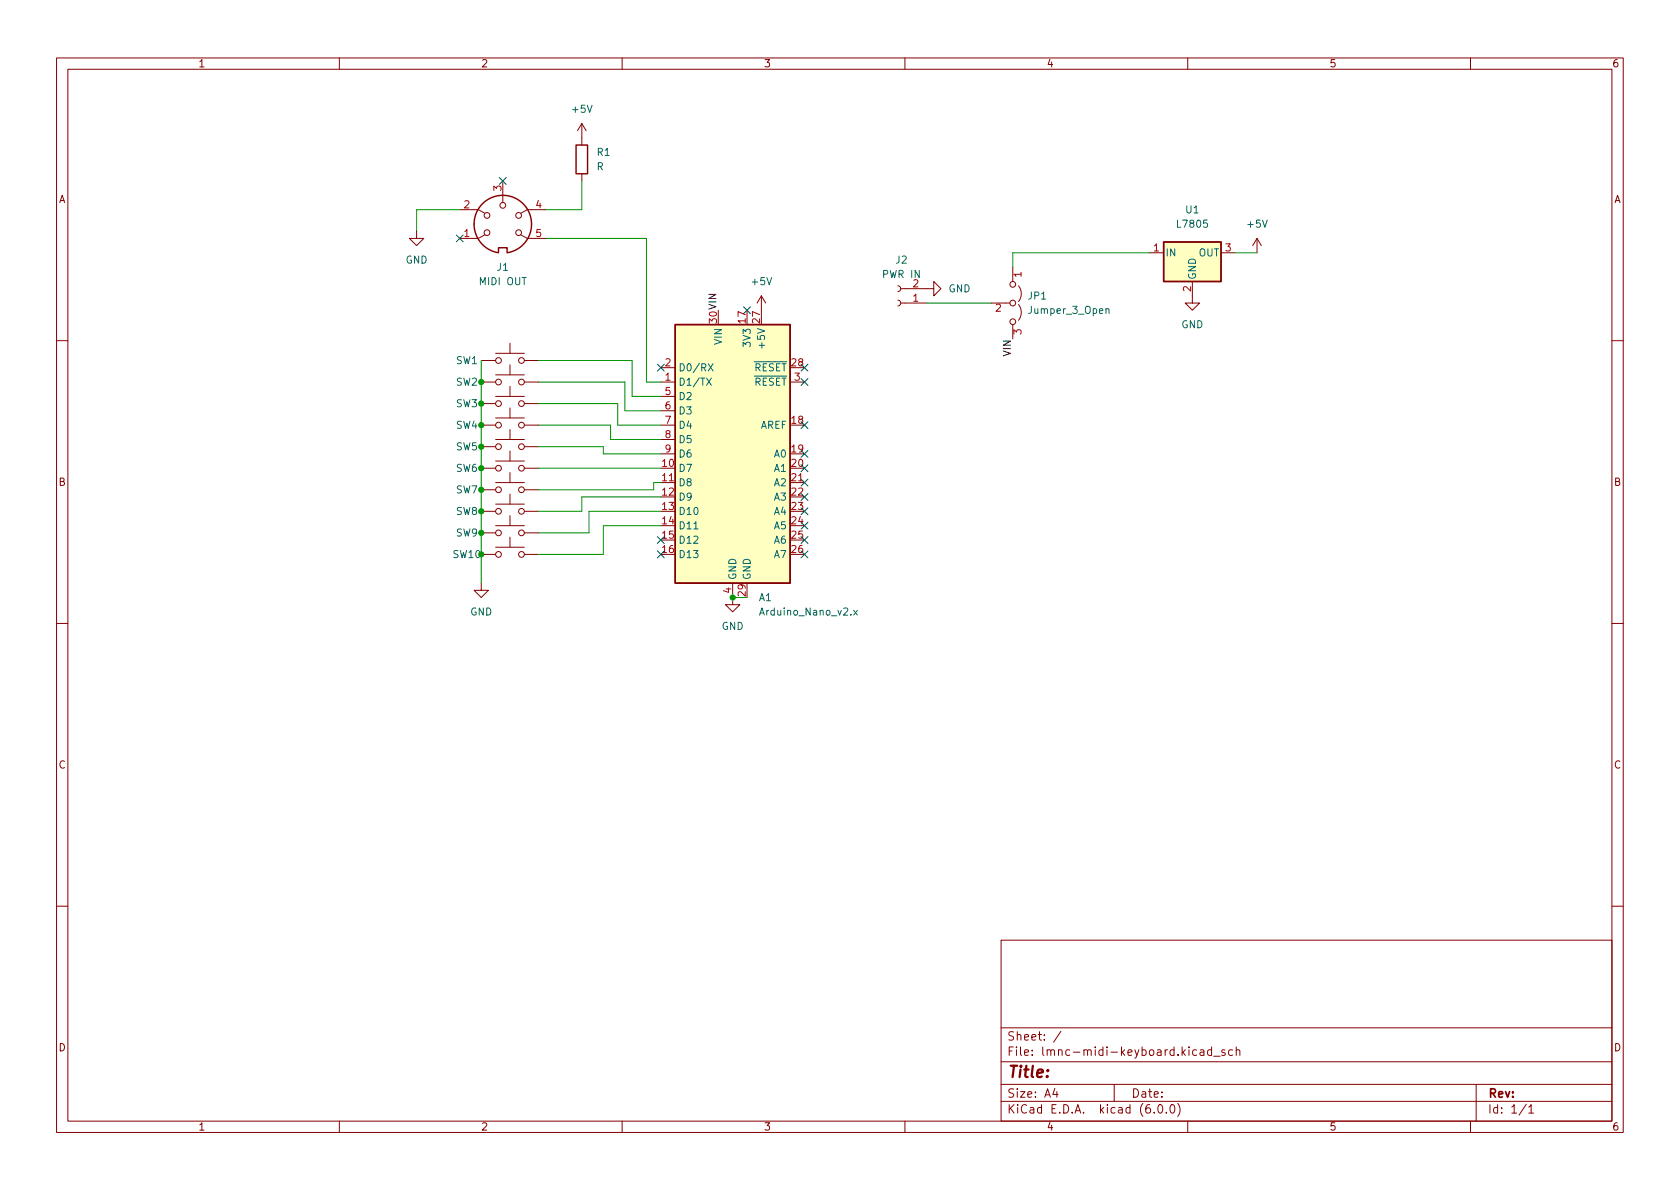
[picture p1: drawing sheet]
<svg xmlns="http://www.w3.org/2000/svg" width="297mm" height="210mm" viewBox="0 0 297 210" stroke-linecap="round" stroke-linejoin="round" font-family="sans-serif">
<g fill="none" stroke="#840000" stroke-width=".18">
<path d="M10 10.2h277v190.1h-277zM12 12.2h273v186.1h-273zM60 10.2v2M110 10.2v2M160 10.2v2M210 10.2v2M260 10.2v2M81.3 37.1h3.3l1.1 .6M88.9 32v3.8M96.5 37.1h-3.3l-1.1 .6M102.9 21.8v3.8M102.9 30.7v1.3"/>
<path d="M102.9 21.8l-.8 1.3M102.9 21.8l.7 1.3M73.7 40.9v1.3h1.2l-1.2 1.2-1.3-1.2h1.3M85.7 41.5l-1.1 .7h-3.3M92.1 41.5l1.1 .7h3.3M134.6 52.3l-.7 1.3M134.6 52.3v2.6M134.6 52.3l.8 1.3M158.8 50.5l.3 .2 .2 .3-.2 .4-.3 .2M158.8 53.1l.3 .1 .2 .4-.2 .3-.3 .2M159.3 51h5.8v-1.2l1.3 1.2-1.3 1.3v-1.3M159.3 53.6h4.5"/>
<path d="M175.3 53.6h3.3M179.1 47.2v2.6M179.1 57.4v2.5M180.1 50.5a2.26 2.26 0 0 1 0 2.8M180.1 53.8a2.26 2.26 0 0 1 0 2.8M203.2 44.7h2.5M210.8 49.8v3.8h1.3l-1.3 1.3-1.3-1.3h1.3M215.9 44.7h2.5M222.2 42.2l-.7 1.2M222.2 42.2v2.5M222.2 42.2l.8 1.2M10 60.2h2"/>
<path d="M85.1 79h2.5M85.1 75.2h2.5M85.1 67.6h2.5M85.1 71.4h2.5M85.1 63.7h2.5M87.6 77.7h5.1M87.6 73.9h5.1M87.6 66.3h5.1M87.6 70.1h5.1M87.6 62.5h5.1M90.2 60.7v1.8M90.2 64.5v1.8"/>
<path d="M90.2 68.3v1.8M90.2 72.1v1.8M90.2 75.9v1.8M90.2 79.8v1.7M92.7 79h2.5M92.7 75.2h2.5M92.7 67.6h2.5M92.7 71.4h2.5M92.7 63.7h2.5M116.8 77.7h2.6M116.8 75.2h2.6M116.8 67.6h2.6"/>
<path d="M116.8 70.1h2.6M116.8 65h2.6M116.8 72.6h2.6M139.7 67.6h2.5M285 60.2h2M85.1 98h2.5M85.1 94.2h2.5M85.1 90.4h2.5M85.1 86.6h2.5M85.1 82.8h2.5M87.6 96.8h5.1M87.6 93h5.1"/>
<path d="M87.6 89.1h5.1M87.6 85.3h5.1M87.6 81.5h5.1M90.2 83.6v1.7M90.2 87.4v1.7M90.2 91.2v1.8M90.2 95v1.8M92.7 98h2.5M92.7 94.2h2.5M92.7 90.4h2.5M92.7 86.6h2.5M92.7 82.8h2.5"/>
<path d="M116.8 85.3h2.6M116.8 80.3h2.6M139.7 85.3h2.5M10 110.2h2M85.1 103.1v1.3h1.3l-1.3 1.3-1.3-1.3h1.3M129.5 103.1v3.8h1.3l-1.3 1.3-1.2-1.3h1.2M285 110.2h2M10 160.2h2M177 166.3h108v32h-108zM285 160.2h2M60 198.3v2M110 198.3v2"/>
<path d="M160 198.3v2M177 194.8h108M177 191.8h108M177 187.8h108M177 181.8h108M186.5 192.5l-.4 1h1M186.9 193v1M187.6 182.4l-1.3 1.9M197 191.8v3M204.1 196.7v.1M204.9 195.4l.2-.1a.81 .81 0 0 1 .6 .7 .81 .81 0 0 1-.3 .8h-.2a.81 .81 0 0 1-.6-.6 .81 .81 0 0 1 .3-.8zM206.2 196.7v.1"/>
<path d="M207.1 195.4l.1-.1a.81 .81 0 0 1 .6 .7 .81 .81 0 0 1-.3 .8h-.1a.81 .81 0 0 1-.6-.6 .81 .81 0 0 1 .3-.8zM208.2 195.1a1.72 1.72 0 0 1 0 2.3M210 198.3v2M211.6 185.7l-.5-.1-.2 .3v.4l.1 .3h.6M212.2 185.7h.6l.1 .9M212.9 186l-.5 .1a.29 .29 0 0 0-.3 .2 .29 .29 0 0 0 .3 .3h.5M214.2 185.7l-.4-.1-.3 .3v.4l.1 .3h.6M214.2 185.1v1.5M214.6 186.8h1.1M216.6 185.7l-.4-.1-.2 .2 .1 .3 .5 .1v.4h-.6M217.9 185.7l-.4-.1-.3 .3v.4l.2 .3h.5M218.6 185.8l.2-.2 .3 .1 .1 .9"/>
<path d="M218.6 185.1v1.5M260 198.3v2M261 191.8v6.5M269.9 195.3l-1.3 1.9M270.3 195.8l.4-.5v1.5M270.3 196.8h.9"/>
<circle cx="86.1" cy="38.1" r=".51"/>
<circle cx="88.9" cy="36.3" r=".51"/>
<circle cx="91.7" cy="38.1" r=".51"/>
<circle cx="86.1" cy="41.1" r=".51"/>
<circle cx="91.7" cy="41.1" r=".51"/>
<circle cx="179.1" cy="56.9" r=".51"/>
<circle cx="179.1" cy="50.3" r=".51"/>
<circle cx="179.1" cy="53.6" r=".51"/>
<circle cx="88.1" cy="79" r=".51"/>
<circle cx="88.1" cy="71.4" r=".51"/>
<circle cx="88.1" cy="67.6" r=".51"/>
<circle cx="88.1" cy="63.7" r=".51"/>
<circle cx="88.1" cy="75.2" r=".51"/>
<circle cx="92.2" cy="79" r=".51"/>
<circle cx="92.2" cy="67.6" r=".51"/>
<circle cx="92.2" cy="71.4" r=".51"/>
<circle cx="92.2" cy="75.2" r=".51"/>
<circle cx="92.2" cy="63.7" r=".51"/>
<circle cx="88.1" cy="90.4" r=".51"/>
<circle cx="88.1" cy="94.2" r=".51"/>
<circle cx="88.1" cy="98" r=".51"/>
<circle cx="88.1" cy="86.6" r=".51"/>
<circle cx="88.1" cy="82.8" r=".51"/>
<circle cx="92.2" cy="82.8" r=".51"/>
<circle cx="92.2" cy="98" r=".51"/>
<circle cx="92.2" cy="86.6" r=".51"/>
<circle cx="92.2" cy="94.2" r=".51"/>
<circle cx="92.2" cy="90.4" r=".51"/>
</g>
<path d="M101.9 25.6h2v5.1h-2zM88.1 44.7a5.1 5.1 0 0 1-3.5-7.8 5.1 5.1 0 0 1 8.6 0 5.1 5.1 0 0 1-3.5 7.8M88.1 44.6v-.8h1.6v.8M119.4 57.4h20.3v45.7h-20.3zM205.7 42.8h10.2v7h-10.2z" fill="none" stroke="#840000" stroke-width=".25"/>
<g fill="#ffffc2" stroke="#ffffc2" stroke-width=".18">
<path d="M205.7 42.8h10.2v7h-10.2z"/>
<path d="M119.4 57.4h20.3v45.7h-20.3z"/>
</g>
<path d="M195.5 54.7l.2-.1h.3l.1 .8M124.9 66.9l.9 1.2M125.2 64.3l.9 1.3M125.8 66.9l-.9 1.2M126.1 64.3l-.9 1.3M122.7 93.5h.7M150.9 107.9l.7 .9M151.6 107.9l-.7 .9" fill="none" stroke="#006464" stroke-width=".18"/>
<g fill="none" stroke="#009600" stroke-width=".18">
<path d="M81.3 37.1h-7.6v3.8M102.9 32v5.1h-6.4M96.5 42.2h17.8v25.4h2.5M163.8 53.6h11.5M203.2 44.7h-24.1v2.5M218.4 44.7h3.8M85.1 63.7v39.4M95.2 63.7h16.6v6.4h5M95.2 67.6h15.3v5h6.3M95.2 71.4h14v3.8h7.6M95.2 75.2h12.7v2.5h8.9M95.2 79h11.5v1.3h10.1"/>
<path d="M95.2 82.8h21.6M116.8 93h-10.1v5h-11.5M116.8 87.9h-13.9v2.5h-7.7M116.8 85.3h-1.2v1.3h-20.4M116.8 90.4h-12.7v3.8h-8.9M129.5 105.7h2.6"/>
</g>
<g fill="none" stroke="#000084" stroke-width=".18">
<path d="M88.3 31.4l1.2 1.2M89.5 31.4l-1.2 1.2M80.7 41.5l1.2 1.3M81.9 41.5l-1.2 1.3M131.5 54.2l1.2 1.3M132.7 54.2l-1.2 1.3M116.2 64.4l1.2 1.2M117.4 64.4l-1.2 1.2M141.6 79.6l1.2 1.3M141.6 74.6l1.2 1.2M141.6 64.4l1.2 1.2M141.6 66.9l1.2 1.3"/>
<path d="M142.8 79.6l-1.2 1.3M142.8 74.6l-1.2 1.2M142.8 66.9l-1.2 1.3M142.8 64.4l-1.2 1.2M116.2 94.9l1.2 1.2M116.2 97.4l1.2 1.2M117.4 94.9l-1.2 1.2M117.4 97.4l-1.2 1.2M141.6 82.2l1.2 1.2M141.6 97.4l1.2 1.2M141.6 94.9l1.2 1.2M141.6 92.3l1.2 1.3"/>
<path d="M141.6 89.8l1.2 1.2M141.6 87.3l1.2 1.2M141.6 84.7l1.2 1.2M142.8 82.2l-1.2 1.2M142.8 97.4l-1.2 1.2M142.8 94.9l-1.2 1.2M142.8 92.3l-1.2 1.3M142.8 89.8l-1.2 1.2M142.8 87.3l-1.2 1.2M142.8 84.7l-1.2 1.2"/>
</g>
<g fill="#009600" stroke="#009600" stroke-width=".18">
<circle cx="85.1" cy="98" r=".46"/>
<circle cx="85.1" cy="90.4" r=".46"/>
<circle cx="85.1" cy="94.2" r=".46"/>
<circle cx="85.1" cy="86.6" r=".46"/>
<circle cx="85.1" cy="75.2" r=".46"/>
<circle cx="85.1" cy="79" r=".46"/>
<circle cx="85.1" cy="82.8" r=".46"/>
<circle cx="85.1" cy="67.6" r=".46"/>
<circle cx="85.1" cy="71.4" r=".46"/>
<circle cx="129.5" cy="105.7" r=".46"/>
</g>
<text font-size="2.8" fill="#840000" x="178" y="190.6">Title:</text>
<g font-size="2.1" fill="#840000">
<text x="178" y="184">Sheet: /</text>
<text x="178" y="186.7">File: lmnc-midi-keyboard.kicad_sch</text>
<text x="178" y="196.9">KiCad E.D.A. kicad (6.0.0)</text>
<text x="178" y="194.1">Size: A4</text>
<text x="200" y="194.1">Date:</text>
<text x="263" y="194.1">Rev:</text>
<text x="263" y="196.9">Id: 1/1</text>
</g>
<g font-size="1.8" fill="#840000">
<text x="35" y="11.9">1</text>
<text x="85" y="11.9">2</text>
<text x="135" y="11.9">3</text>
<text x="185" y="11.9">4</text>
<text x="235" y="11.9">5</text>
<text x="285" y="11.9">6</text>
<text x="10.3" y="35.9">A</text>
<text x="285.3" y="35.9">A</text>
<text x="10.3" y="85.9">B</text>
<text x="285.3" y="85.9">B</text>
<text x="10.3" y="135.9">C</text>
<text x="285.3" y="135.9">C</text>
<text x="10.3" y="185.9">D</text>
<text x="285.3" y="185.9">D</text>
<text x="35" y="199.9">1</text>
<text x="85" y="199.9">2</text>
<text x="135" y="199.9">3</text>
<text x="185" y="199.9">4</text>
<text x="235" y="199.9">5</text>
<text x="285" y="199.9">6</text>
</g>
<g font-size="1.8" fill="#006464">
<text x="101.3" y="19.9">+5V</text>
<text x="105.6" y="27.6">R1</text>
<text x="105.5" y="30.1">R</text>
<text x="208.3" y="40.3">L7805</text>
<text x="209.7" y="37.7">U1</text>
<text x="220.7" y="40.3">+5V</text>
<text x="71.7" y="46.6">GND</text>
<text x="87.9" y="47.9">J1</text>
<text x="158.4" y="46.6">J2</text>
<text x="206" y="45.3">IN</text>
<text x="211.9" y="45.3">OUT</text>
<text x="84.9" y="50.4">MIDI OUT</text>
<text x="133" y="50.4">+5V</text>
<text x="156.2" y="49.1">PWR IN</text>
<text x="167.7" y="51.7">GND</text>
<text x="181.8" y="53">JP1</text>
<text x="211.5" y="49.5" transform="rotate(-90 211.5 49.5)">GND</text>
<text x="182.1" y="55.5">Jumper_3_Open</text>
<text x="208.9" y="58">GND</text>
<text x="80.6" y="64.4">SW1</text>
<text x="119.9" y="65.7">D0/RX</text>
<text x="127.6" y="60.9" transform="rotate(-90 127.6 60.9)">VIN</text>
<text x="131.9" y="65.7">~{RESET}</text>
<text x="132.7" y="61.1" transform="rotate(-90 132.7 61.1)">3V3</text>
<text x="135.3" y="61.1" transform="rotate(-90 135.3 61.1)">+5V</text>
<text x="80.6" y="68.2">SW2</text>
<text x="119.9" y="68.2">D1/TX</text>
<text x="119.9" y="70.7">D2</text>
<text x="131.9" y="68.2">~{RESET}</text>
<text x="80.6" y="75.8">SW4</text>
<text x="80.6" y="72">SW3</text>
<text x="119.9" y="73.3">D3</text>
<text x="119.9" y="75.8">D4</text>
<text x="134.4" y="75.8">AREF</text>
<text x="80.6" y="83.4">SW6</text>
<text x="80.6" y="79.6">SW5</text>
<text x="119.9" y="83.4">D7</text>
<text x="119.9" y="78.4">D5</text>
<text x="119.9" y="80.9">D6</text>
<text x="136.9" y="80.9">A0</text>
<text x="136.9" y="83.4">A1</text>
<text x="80.6" y="87.2">SW7</text>
<text x="119.9" y="86">D8</text>
<text x="119.9" y="88.5">D9</text>
<text x="136.9" y="86">A2</text>
<text x="136.9" y="88.5">A3</text>
<text x="80.6" y="94.9">SW9</text>
<text x="80.6" y="91.1">SW8</text>
<text x="119.9" y="91.1">D10</text>
<text x="119.9" y="93.6">D11</text>
<text x="136.9" y="91.1">A4</text>
<text x="136.9" y="93.6">A5</text>
<text x="80.1" y="98.7">SW10</text>
<text x="119.9" y="96.1">D12</text>
<text x="119.9" y="98.7">D13</text>
<text x="136.9" y="96.1">A6</text>
<text x="136.9" y="98.7">A7</text>
<text x="130.2" y="102.6" transform="rotate(-90 130.2 102.6)">GND</text>
<text x="132.7" y="102.6" transform="rotate(-90 132.7 102.6)">GND</text>
<text x="134.2" y="106.3">A1</text>
<text x="83.1" y="108.8">GND</text>
<text x="127.6" y="111.4">GND</text>
<text x="134.7" y="108.8">Arduino_Nano_v2.x</text>
</g>
<g font-size="1.8" fill="#a90000">
<text x="88.6" y="33.8" transform="rotate(-90 88.6 33.8)">3</text>
<text x="82.1" y="41.9">1</text>
<text x="82.1" y="36.8">2</text>
<text x="94.8" y="36.8">4</text>
<text x="94.8" y="41.9">5</text>
<text x="204" y="44.4">1</text>
<text x="216.7" y="44.4">3</text>
<text x="161.4" y="53.3">1</text>
<text x="161.4" y="50.8">2</text>
<text x="180.6" y="49" transform="rotate(-90 180.6 49)">1</text>
<text x="210.6" y="51.5" transform="rotate(-90 210.6 51.5)">2</text>
<text x="131.8" y="57.1" transform="rotate(-90 131.8 57.1)">17</text>
<text x="134.4" y="57.1" transform="rotate(-90 134.4 57.1)">27</text>
<text x="176" y="55.1">2</text>
<text x="180.6" y="59.2" transform="rotate(-90 180.6 59.2)">3</text>
<text x="117.6" y="64.8">2</text>
<text x="140" y="64.8">28</text>
<text x="117.6" y="67.3">1</text>
<text x="117.6" y="69.8">5</text>
<text x="140.5" y="67.3">3</text>
<text x="117.6" y="72.4">6</text>
<text x="117.6" y="74.9">7</text>
<text x="117.6" y="77.5">8</text>
<text x="140" y="74.9">18</text>
<text x="117.1" y="82.5">10</text>
<text x="117.6" y="80">9</text>
<text x="140" y="80">19</text>
<text x="140" y="82.5">20</text>
<text x="117.1" y="85.1">11</text>
<text x="117.1" y="87.6">12</text>
<text x="140" y="85.1">21</text>
<text x="140" y="87.6">22</text>
<text x="117.1" y="90.2">13</text>
<text x="117.1" y="92.7">14</text>
<text x="117.1" y="95.2">15</text>
<text x="140" y="90.2">23</text>
<text x="140" y="92.7">24</text>
<text x="140" y="95.2">25</text>
<text x="117.1" y="97.8">16</text>
<text x="140" y="97.8">26</text>
<text x="129.3" y="104.9" transform="rotate(-90 129.3 104.9)">4</text>
<text x="131.8" y="105.4" transform="rotate(-90 131.8 105.4)">29</text>
</g>
<g font-size="1.8" fill="#0f0f0f">
<text x="126.7" y="57.1" transform="rotate(-90 126.7 57.1)">30VIN</text>
<text x="178.7" y="62.9" transform="rotate(-90 178.7 62.9)">VIN</text>
</g>
</svg>
